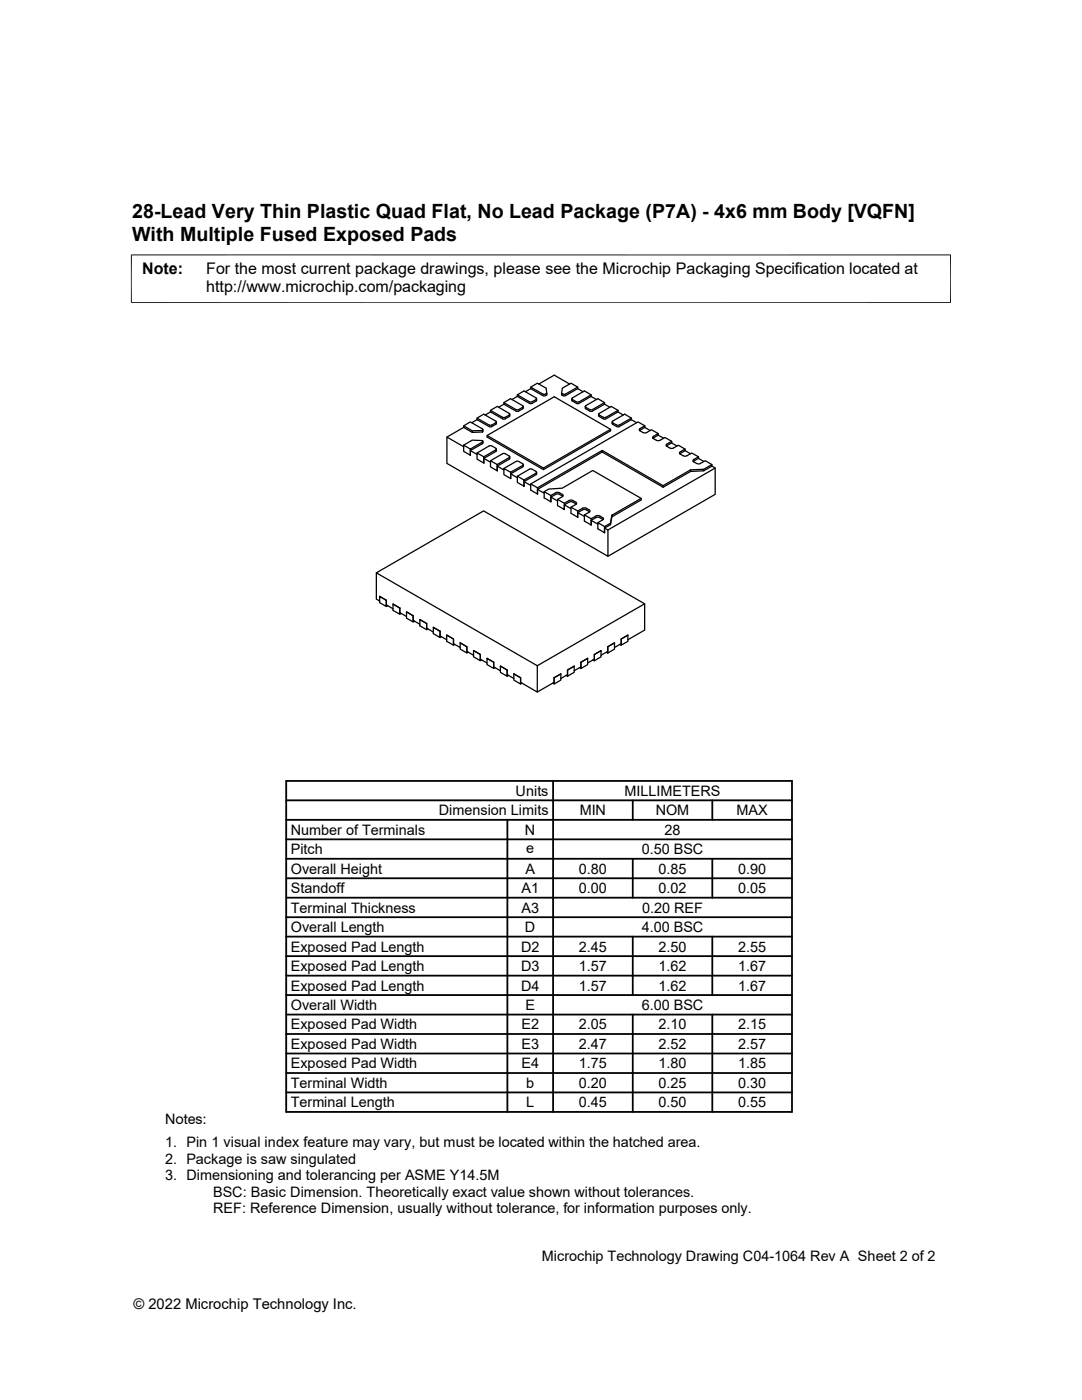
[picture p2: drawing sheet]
<svg xmlns="http://www.w3.org/2000/svg" width="216mm" height="279mm" viewBox="0 0 216 279" stroke-linecap="round" stroke-linejoin="round" font-family="sans-serif">
<g fill="none" stroke="#000" stroke-width=".25">
<path d="M103.2 79.1l2.6 1.5 .4-.1 .9-.6M103.2 78.8l2.6 1.4h.4l.9-.6-2.5-1.6-1.4 .8v.3M103.2 79.1l-1 .6M105.9 77.6l2.4 1.4M105.9 77.6v-.3l1.3-.8 1.8 1 .1 1.3-.4 .2h-.4M105.9 77.3l2.4 1.3M105.9 77.6l-1.1 .6M107.1 79.6v.3M107.5 76.6l3.1-1.7 3.1 1.7M109.1 78.5l-.4 .2-.4-.1M114.1 79.6l.1 .4 1 .6 .3-.1 2.4-1.4 1.1 .6M115.3 77.3l-1.4-.8-1.7 1-.1 1.3 .7 .2 2.5-1.4"/>
<path d="M115.3 77.6v-.3l-2.5 1.4-.7-.2M115.3 77.6l1.1 .6M118 79.1v-.3l-1.4-.8-2.4 1.5v.2l.8 .5M118 78.8l-2.5 1.4M92.5 85l1.7 1M92.5 85.3l1.7 1 2.1-.1v-.3l-2.1 .1v.3M92.5 85.3v-.3l1.4-.8 2.4 1.4M92.5 89.2l-3.3-2v5.3l32.1 18.5v-5.2l-.7-.4M92.5 85.3l-3.3 1.9M93.9 89.9l1.3 .8M95.2 83.8l2.6 1.4h.3l.9-.7M95.2 83.4l2.4 1.4"/>
<path d="M95.2 83.8v-.4l1.3-.7 2.5 1.4v.2l-.9 .5M95.2 83.8l-1.1 .6M96.2 85.6l.2 .1-.2 .2M96.2 87.9l.2 .2-.2 .1M96.3 87.9l-2.1-.1-1.7 1M96.3 88.5l-2.4 1.4v.9M96.3 88.2l-2.4 1.4v1.2l-1.4-.7v-1.3l1.4 .8M96.4 88.4l-.2 .1M96.4 86.1l-.2 .1M96.4 85.7v.4M96.4 88.1v.3M96.5 91.5l1.4 .7"/>
<path d="M97.2 86.9l11.2 6.5v.3M97.6 84.8h.5M97.9 82.2l2.6 1.5 1.1-.6 .1-.4M97.9 81.9l2.4 1.4M97.9 82.2v-.3l1.3-.8 2.5 1.4v.3l-.9 .5M97.9 91.9l2.5-1.4 .4 .1 .9 .5-.1 .2-2.4 1.4v1.3l-1.3-.8v-1.3l1.3 .8M97.9 82.2l-1.1 .6M98.1 89h-.4l-2.5 1.4M98.1 89l.9 .5M98.9 89.5l.1 .1-.1 .2M99 90.1l-2.5 1.4v.9M99 89.8l-2.5 1.4v1.2l-1.3-.8v-1.2l1.3 .8"/>
<path d="M99 89.9l-.1 .2M99.1 84.2v.3M99.1 89.6v.3M99.2 93l1.3 .8M100.3 83.3h.5M100.5 80.7l2.6 1.4 1.2-.5 .1-.5M100.5 80.3l2.5 1.4M100.5 80.7v-.4l1.4-.7 2.5 1.4v.2l-.9 .5M100.5 80.7l-1 .6M101.7 91.2l-.1 .4-2.4 1.4v1M101.9 95.5h.1M101.9 94.6l1.3 .7"/>
<path d="M103 81.7h.5M103.5 92.1h-.5l-2.5 1.4M103.5 92.1l.9 .5-.1 .3M104.3 92.9l-2.4 1.4v1.2l-1.4-.8v-1.2l1.4 .8M104.4 92.7l-.1 .5-2.4 1.4v.9M104.6 96.1l1.3 .8M105.9 96.6l1.4 .7M107 94.4v-.3l-1.2-.5-2.6 1.4M107 94.4l-2.4 1.4v1.2l-1.4-.7v-1.3l1.4 .8M107.1 94.6l-2.5 1.5v.9M107.1 94.3v.3M107.3 98.6h.1"/>
<path d="M107.3 97.7l1.3 .7M108.6 98.1l1.3 .8M109.9 99.2l1.4 .8M111.3 99.7l1.3 .7M112.3 99.1l-.9-.5-.5 .1-1 .5v.9M115 80.2h.5M116.8 81.1v.4l.9 .5M117.7 81.7h.5M119.4 82.7v.3M119.5 83l1 .6h.4M120.2 90.2v-.3l12.1 7M120.4 83.3h.5"/>
<path d="M120.6 80.7l-2.4 1.4-.5-.1M120.6 80.3l-2.4 1.4M120.6 80.7v-.4l-1.3-.7-2.5 1.4v.2l.9 .5M120.6 80.7l1.1 .6M121.8 85.7l-11.2-6.5-13.4 7.7v.3l11.2 6.5 13.4-7.7v-.3l-13.4 7.7M122.1 84.2v.3M122.2 84.5l.1 .2M122.2 84.4l.8 .4M122.3 84.1l-.1 .1 .1 .1M123.1 84.8h.5M123.3 82.2l-2.4 1.4M123.3 82.2l1.1 .6"/>
<path d="M123.3 81.9l-2.4 1.4M123.3 82.2v-.3l-1.3-.8-2.5 1.5v.2l.9 .5M126 83.8v-.4l-1.3-.7-2.5 1.4M126 83.8l-2.5 1.4h-.4l-.9-.5M126 83.4l-2.4 1.4M126 83.8l1 .6M127.9 99.5l-5.8 3.3M128.7 85.3l-1.1 .6M128.7 85.3l1 .6M128.7 85.3v-.3l-1 .6-.1 .2 .1 .2a1.21 1.21 0 0 0 1.2 .4l1.1-.6 1.3 .7M128.7 85l-1.4-.8-21.4 12.4v1.2l1.4 .8v-1.3l12.9-7.4M130.4 87.1l-.2 .2 .2 .2"/>
<path d="M130.4 87.4l-.1 .1M130.4 87.5a1.15 1.15 0 0 0 1.3 .4l1-.6 1.3 .8M131.3 86.8l-.9 .6M131.3 86.8v-.3l-.9 .6M131.3 86.8l1.1 .7M133 89l1-.6 1.1 .6M134 88.4v-.3l-.9 .5-.2 .3 .2 .2a1.21 1.21 0 0 0 1.2 .4l1.1-.6 1.3 .7M136.7 89.9v-.3l-1 .6-.1 .2 .1 .2a1.15 1.15 0 0 0 1.4 .4l.9-.6 1.4 .8M136.7 89.9l-1.1 .7M136.7 89.9l1.1 .7M137.8 93.8l-5.5 3.1v.3M139.4 91.5l-1.1 .6"/>
<path d="M139.4 91.5l1 .6M139.4 91.5v-.3l-1 .5-.1 .2 .1 .3a1.19 1.19 0 0 0 1.4 .3M139.7 92.5l1-.6 1.3 .8M140.4 94v-.3l-2.6 .1v.3M142 93v-.3l-1.6 1M142 93l-1.6 1-2.6 .1-5.5 3.1-12.1-7-12.9 7.5v.9M142 93l.7 .4-21.4 12.4M142.7 93.4v5.3l-21.4 12.3M75.1 114.3l21.4-12.3 32.1 18.5M75.8 120l-.7-.4v-5.3l32.1 18.6v5.2l-3.3-1.9v-.9l-1.3-.8M75.8 119l1.3 .8v1.2l-1.3-.7zM75.8 119h.1"/>
<path d="M75.8 119l1.3 .8M77.1 119.8v.9l1.3 .8M112.6 100.8l1.3 .7M113.9 101.2l1.4 .8M114.9 100.2l-.7-.4h-.4l-1.2 .6v1.3l-1.3-.8v-1.2l1-.7v-.3l-.7-.4h-.5l-1.2 .6v1.2l-1.3-.7v-1.3l.9-.5 2.7-.2 6.1-3.5 9.6 5.6v.3l-5.8 3.3-.3 1.6-1.2 .7v.9M114.9 100.7l-1 .5v1.2l1.4 .8v-1.2l1.2-.7 .4 .1 .7 .4 .1 .3-1.1 .7v1.2l1.4 .8v-1.3l1.2-.6 .5 .1 .7 .5-1.1 .8v1.2l1.3 .8v-1.2l1.2-.7M114.9 100.5l-.8-.4-.5 .1-1 .6v.9M114.9 100.2l.2 .2-.2 .2M114.9 100.5l.1 .1M115.3 103.2h.1M115.3 102.3l1.3 .8M116.6 102.8l1.4 .7"/>
<path d="M117.7 102.2l-1-.5h-.5l-.9 .6v.9M118 104.8h.1M118 103.8l1.3 .8M119.3 104.3l1.3 .8M120.4 103.7l-1-.5-.5 .1-.9 .5v1M122.1 103.1v-.3l-.3 1.9M77.4 120.9l-.3 .1M78.4 120.6l1.4 .7v1.3l-1.4-.8zM78.4 120.6l1.4 .7M79.8 121.3v1l1.3 .7M80 122.4l-.2 .2M81.1 122.1l1.3 .8v1.2l-1.3-.7z"/>
<path d="M81.1 122.1h.1M81.1 122.1l1.3 .8M82.4 122.9v.9l1.4 .8M82.7 124l-.3 .1M83.8 123.7l1.3 .7v1.3l-1.3-.8zM83.8 123.7l1.3 .7M85.1 124.4v1l1.4 .7M85.4 125.5l-.3 .2M86.5 125.2l1.3 .8v1.2l-1.3-.8zM86.5 125.2l1.3 .8M87.8 126v.9l1.3 .8M88.1 127.1l-.3 .1"/>
<path d="M89.1 126.7l1.4 .8v1.3l-1.4-.8zM89.1 126.7h.1M89.2 126.7l1.3 .8v1l1.3 .7M90.8 128.6l-.3 .2M91.8 128.3l1.4 .8v.9l1.3 .8M91.8 128.3l1.4 .8v1.2l-1.4-.8zM91.8 128.3h.1M93.2 129.1h.1M93.4 130.2l-.2 .1M94.5 129.8l1.3 .8v1l1.4 .7M94.5 129.8l1.3 .8v1.2l-1.3-.7zM95.8 130.6h.1"/>
<path d="M96.1 131.7l-.3 .1M97.2 131.4l1.3 .8v.9l1.3 .8M97.2 131.4l1.3 .8v1.2l-1.3-.8zM97.2 131.4h.1M98.5 132.2h.1M98.8 133.2l-.3 .2M99.8 132.9l1.4 .8v.9l1.3 .8M99.8 132.9l1.4 .8v1.3l-1.4-.8zM101.2 133.7h.1M101.5 134.8l-.3 .2M102.5 134.5l1.4 .8v1.2l-1.4-.8zM103.9 135.3h.1"/>
<path d="M104.1 136.3l-.2 .2M110.6 135.3h.1M111.9 134.5v1.2l-1.3 .8M111.9 134.5l-1.3 .8v1.2l-.3-.2M111.9 134.5l-1.3 .8v.9l-3.4 1.9M113 134.8l.2 .2v-1.3l1.4-.8v1.3l-1.4 .8M113.2 133.7h.1M114.6 132.9h.1M114.6 132.9l-1.4 .8v.9l-1.3 .8M115.7 133.2l.2 .2v-1.2l1.4-.8v1.2l-1.4 .8M115.9 132.2h.1M117.3 131.4h.1"/>
<path d="M117.3 131.4l-1.4 .8v.9l-1.3 .8M118.3 131.7l.3 .2v-1.3l1.3-.7v1.2l-1.3 .8M118.6 130.6h.1M119.9 129.8v.1M119.9 129.8l-1.3 .8v1l-1.3 .7M121 130.2l.3 .1v-1.2l1.3-.8v1.2l-1.3 .8M121.3 129.1h.1M122.6 128.3l-1.3 .8v.9l-1.4 .8M122.6 128.3h.1M124 127.5h.1M125.3 127.7l3.3-1.9v-5.3l-21.4 12.4M125.3 126.7v1.3l-1.3 .8"/>
<path d="M125.3 126.8l-1.3 .7v1.3l-.3-.2M125.3 126.7l-1.3 .8v1l-1.4 .7"/>
</g>
<path d="M26.1 50.9h163.7M26.2 50.8v9.7M189.7 50.8v9.7M26.1 60.4h163.7" fill="none" stroke="#000" stroke-width=".2"/>
<g fill="none" stroke="#000" stroke-width=".36">
<path d="M57.1 159.7h100.9M57.1 155.9h100.9v66h-100.9zM110.4 155.9v66M126.3 159.7v3.9M142.1 159.7v3.9M57.1 175.3h100.9M57.1 171.4h100.9M57.1 167.5h100.9M57.1 163.6h100.9M57.1 179.2h100.9M101.2 163.6v58.3M126.3 171.4v7.8"/>
<path d="M142.1 171.4v7.8M57.1 186.9h100.9M57.1 183h100.9M57.1 190.8h100.9M57.1 194.7h100.9M57.1 198.6h100.9M126.3 186.9v11.7M142.1 186.9v11.7M57.1 218h100.9M57.1 202.5h100.9M57.1 206.4h100.9M57.1 210.2h100.9"/>
<path d="M57.1 214.1h100.9M126.3 202.5v19.4M142.1 202.5v19.4"/>
</g>
<g font-size="3.9">
<text x="26.4" y="43.5">28-Lead Very Thin Plastic Quad Flat, No Lead Package (P7A) - 4x6 mm Body [VQFN]</text>
<text x="26.4" y="48">With Multiple Fused Exposed Pads</text>
</g>
<g font-size="3.2">
<text x="28.4" y="54.6">Note:</text>
<text x="41.1" y="58.3">http://www.microchip.com/packaging</text>
<text x="41.1" y="54.6">For the most current package drawings, please see the Microchip Packaging Specification located at</text>
</g>
<g font-size="2.9">
<text x="102.9" y="158.8">Units</text>
<text x="124.6" y="158.8">MILLIMETERS</text>
<text x="58" y="166.6">Number of Terminals</text>
<text x="87.6" y="162.7">Dimension Limits</text>
<text x="104.8" y="166.6">N</text>
<text x="115.7" y="162.7">MIN</text>
<text x="130.8" y="162.7">NOM</text>
<text x="132.6" y="166.6">28</text>
<text x="147" y="162.7">MAX</text>
<text x="58" y="170.5">Pitch</text>
<text x="105" y="170.2">e</text>
<text x="128" y="170.5">0.50 BSC</text>
<text x="58" y="174.4">Overall Height</text>
<text x="58" y="178.2">Standoff</text>
<text x="104.1" y="178.2">A1</text>
<text x="104.8" y="174.4">A</text>
<text x="115.5" y="174.4">0.80</text>
<text x="115.5" y="178.2">0.00</text>
<text x="131.4" y="174.4">0.85</text>
<text x="131.4" y="178.2">0.02</text>
<text x="147.3" y="174.4">0.90</text>
<text x="147.3" y="178.2">0.05</text>
<text x="58" y="182.1">Terminal Thickness</text>
<text x="104.1" y="182.1">A3</text>
<text x="128.1" y="182.1">0.20 REF</text>
<text x="58" y="186">Overall Length</text>
<text x="58" y="189.9">Exposed Pad Length</text>
<text x="104" y="189.9">D2</text>
<text x="104.8" y="186">D</text>
<text x="115.5" y="189.9">2.45</text>
<text x="128" y="186">4.00 BSC</text>
<text x="131.4" y="189.9">2.50</text>
<text x="147.3" y="189.9">2.55</text>
<text x="58" y="193.8">Exposed Pad Length</text>
<text x="58" y="197.7">Exposed Pad Length</text>
<text x="104" y="193.8">D3</text>
<text x="104" y="197.7">D4</text>
<text x="115.5" y="193.8">1.57</text>
<text x="115.5" y="197.7">1.57</text>
<text x="131.4" y="193.8">1.62</text>
<text x="131.4" y="197.7">1.62</text>
<text x="147.3" y="193.8">1.67</text>
<text x="147.3" y="197.7">1.67</text>
<text x="58" y="201.6">Overall Width</text>
<text x="104.8" y="201.6">E</text>
<text x="128" y="201.6">6.00 BSC</text>
<text x="58" y="205.4">Exposed Pad Width</text>
<text x="58" y="209.3">Exposed Pad Width</text>
<text x="104" y="205.4">E2</text>
<text x="104" y="209.3">E3</text>
<text x="115.5" y="205.4">2.05</text>
<text x="115.5" y="209.3">2.47</text>
<text x="131.4" y="209.3">2.52</text>
<text x="131.4" y="205.4">2.10</text>
<text x="147.3" y="209.3">2.57</text>
<text x="147.3" y="205.4">2.15</text>
<text x="58" y="213.2">Exposed Pad Width</text>
<text x="104" y="213.2">E4</text>
<text x="115.5" y="213.2">1.75</text>
<text x="131.4" y="213.2">1.80</text>
<text x="147.3" y="213.2">1.85</text>
<text x="58" y="217.1">Terminal Width</text>
<text x="58" y="221">Terminal Length</text>
<text x="105" y="217.1">b</text>
<text x="105" y="221">L</text>
<text x="115.5" y="221">0.45</text>
<text x="115.5" y="217.1">0.20</text>
<text x="131.4" y="217.1">0.25</text>
<text x="131.4" y="221">0.50</text>
<text x="147.3" y="221">0.55</text>
<text x="147.3" y="217.1">0.30</text>
<text x="32.9" y="224.3">Notes:</text>
<text x="32.9" y="228.9">1. Pin 1 visual index feature may vary, but must be located within the hatched area.</text>
<text x="32.9" y="232.2">2. Package is saw singulated</text>
<text x="32.9" y="235.5">3. Dimensioning and tolerancing per ASME Y14.5M</text>
<text x="42.5" y="238.8">BSC: Basic Dimension. Theoretically exact value shown without tolerances.</text>
<text x="42.5" y="242.2">REF: Reference Dimension, usually without tolerance, for information purposes only.</text>
<text x="108.1" y="251.7">Microchip Technology Drawing C04-1064 Rev A Sheet 2 of 2</text>
<text x="26.6" y="261.3">© 2022 Microchip Technology Inc.</text>
</g>
</svg>
